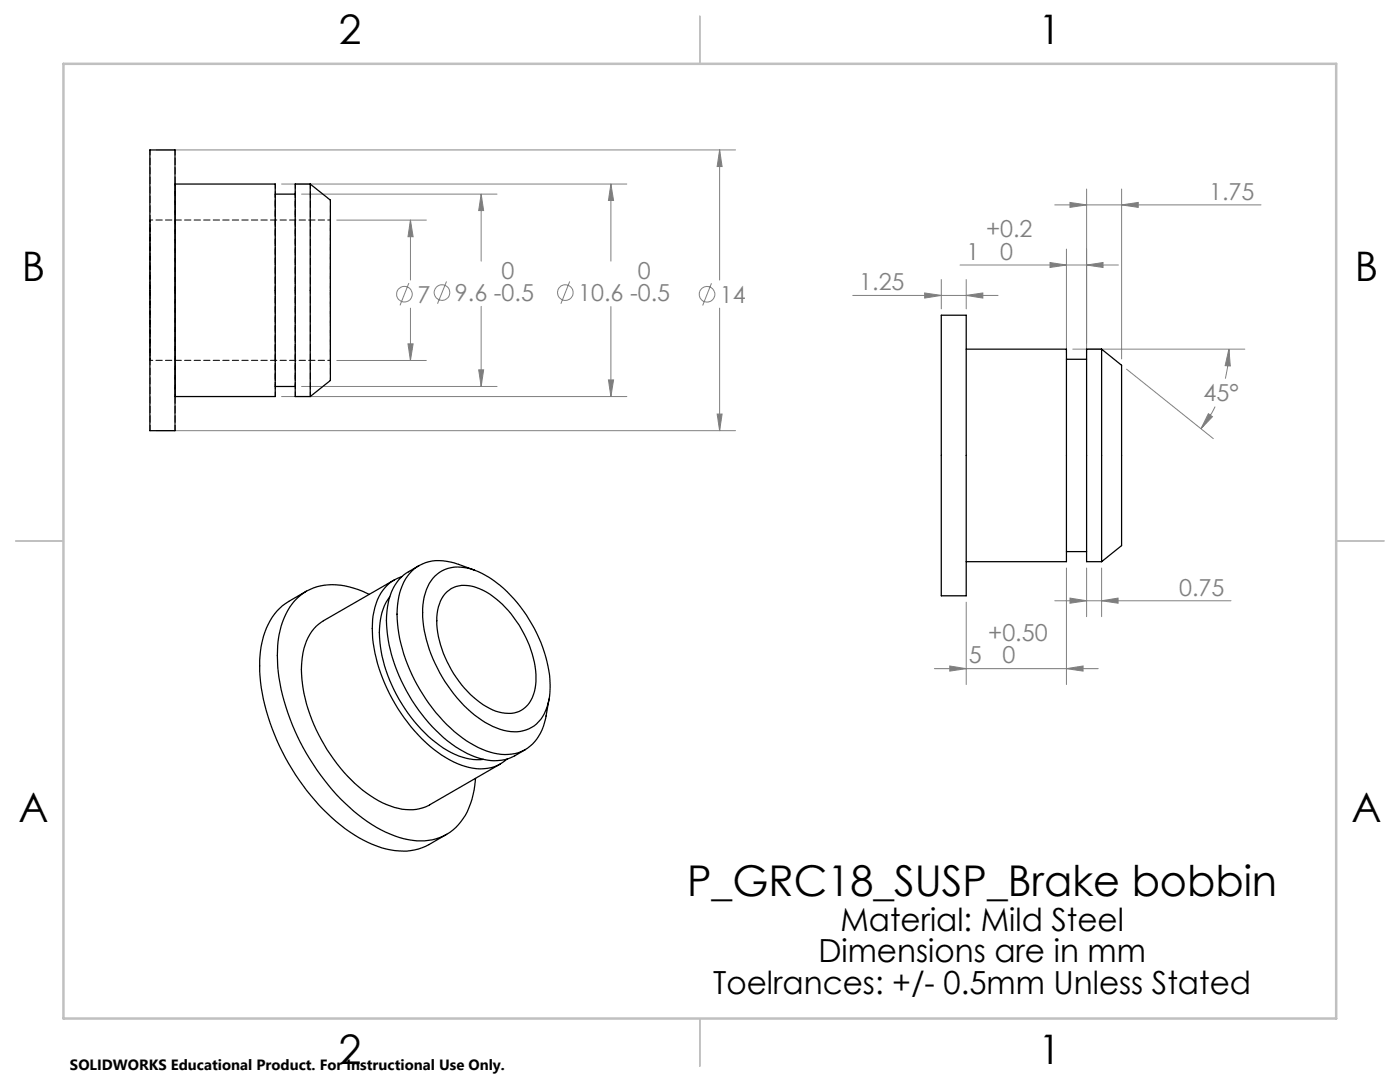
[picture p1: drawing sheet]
<svg xmlns="http://www.w3.org/2000/svg" width="279mm" height="216mm" viewBox="0 0 279 216" stroke-linecap="round" stroke-linejoin="round" font-family="sans-serif">
<g fill="none" stroke="#808080" stroke-width=".2">
<path d="M31.2 29.9h115.6M56.2 36.7h68.9M60.2 38.7h39M96 38.7v13.4M96 38.7l.5 3.3h-1zM121.9 36.7l.5 3.3h-1zM121.9 36.7v15.4M143.6 29.9l.5 3.3h-1zM143.6 29.9v26M216.9 37.7v32.7M223.8 37.7v33.9M67.2 43.9h17.9"/>
<path d="M81.6 56.5l-1.8 4.4M81.9 43.9v12M81.9 43.9l.5 3.3h-1zM89.1 56.2l-1.8 4.4M113.7 56.2l-1.8 4.4M142 56.5l-1.8 4.5M170.2 58.9h29M184.5 58.5l3.4 .4-3.4 .6zM187.9 55.8v5.8M191.6 52.9h31.6M192.8 58.9l3.3-.4v1zM192.8 55.8v5.8"/>
<path d="M209.5 52.4l3.3 .5-3.3 .5zM210.5 40.9h41.2M212.8 49.7v20.7M213.5 40.4l3.4 .5-3.4 .5zM216.9 52.9l3.2-.5v1zM223.8 40.9l3.4-.5v1zM56.2 79.1h68.9M60.2 77.1h39M67.2 71.9h17.9M81.4 68.6h1l-.5 3.3zM81.9 61.5v10.4M95.5 73.8h1l-.5 3.3z"/>
<path d="M96 61.1v16M121.4 75.8h1l-.5 3.3zM121.9 61.2v17.9M143.6 61.5v24.4M214.1 69.7h34.3M224.8 73.7l17.3 13.8M245.3 69.7l.2 3.3h-1zM245.3 69.7a24.9 24.9 0 0 1-.8 5.9M31.2 85.9h115.6M143.1 82.6h1l-.5 3.3zM241.2 82.6l.8 .5-2.3 2.4zM242.5 81.1l-1.3 2.3-1.5 2.1"/>
<path d="M210.5 119.9h35.2M212.8 113.3v23.3M213.5 119.3l3.4 .6-3.4 .5zM216.9 113.3v9.7M219.9 113.3v9.7M219.9 119.9l3.2-.6v1.1zM186.5 133.4h32.7M189.5 132.9l3.3 .5-3.3 .5zM192.8 120.2v16.4M212.8 133.4l3.3-.5v1z"/>
<circle cx="80.7" cy="58.7" r="1.55"/>
<circle cx="88.2" cy="58.4" r="1.55"/>
<circle cx="112.8" cy="58.4" r="1.55"/>
<circle cx="141.1" cy="58.7" r="1.55"/>
</g>
<path d="M139.7 3.2v9.5M3.1 107.9h9.6M266.7 107.9h9.5M139.7 203.2v9.6" fill="none" stroke="#c0c0c0" stroke-width=".25"/>
<path d="M12.7 12.7h254v190.5h-254z" fill="none" stroke="#c0c0c0" stroke-width=".5"/>
<path d="M143.1 82.6h1l-.5 3.3zM143.6 29.9l.5 3.3h-1zM121.4 75.8h1l-.5 3.3zM121.9 36.7l.5 3.3h-1zM81.4 68.6h1l-.5 3.3zM81.9 43.9l.5 3.3h-1zM96 38.7l.5 3.3h-1zM95.5 73.8h1l-.5 3.3zM241.2 82.6l.8 .5-2.3 2.4zM245.3 69.7l.2 3.3h-1zM189.5 132.9l3.3 .5-3.3 .5zM212.8 133.4l3.3-.5v1zM192.8 58.9l3.3-.4v1zM184.5 58.5l3.4 .4-3.4 .6zM216.9 52.9l3.2-.5v1zM209.5 52.4l3.3 .5-3.3 .5zM213.5 40.4l3.4 .5-3.4 .5zM223.8 40.9l3.4-.5v1zM213.5 119.3l3.4 .6-3.4 .5zM219.9 119.9l3.2-.6v1.1z" fill="#808080"/>
<g fill="none" stroke="#000" stroke-width=".25">
<path d="M29.9 29.9h5v56h-5zM34.9 36.7h20v42.4h-20M54.9 38.7h4M61.9 36.7v42.4M61.9 36.7l4 3.2v36l-4 3.2M61.9 36.7h-3v42.4h3M54.9 77.1h4M187.9 62.9h4.9v56h-4.9zM192.8 69.7h20v42.4h-20M212.8 71.7h4.1M219.9 69.7v42.4M219.9 69.7l3.9 3.2v36l-3.9 3.2"/>
<path d="M219.9 69.7h-3v42.4h3M61.1 118l-3.5 2a12.8 12.8 0 0 0-5.6 9.8 36.4 36.4 0 0 0 4.4 20.3 40.5 40.5 0 0 0 16.1 17.5 15.1 15.1 0 0 0 11 1.8l1.4-.5 4.2-2.4M73.7 118.6a13.6 13.6 0 0 0-11.9-.9 11.2 11.2 0 0 0-5.9 8.2 31 31 0 0 0 2 17.5 44.2 44.2 0 0 0 16.3 21.1 17.4 17.4 0 0 0 11.4 3.2 10.1 10.1 0 0 0 8.3-7.4l.7-2.6 .3-2.4M77.8 119.1a12.9 12.9 0 0 0-1.9 9.9 30.9 30.9 0 0 0 12.6 20.3 12.4 12.4 0 0 0 8 2.2M78.7 115.7l-14.1 8.2a9.6 9.6 0 0 0-4.3 7.9 30.5 30.5 0 0 0 6.2 19.6 24.6 24.6 0 0 0 12.2 9.7 8.9 8.9 0 0 0 7.1-.5l14.1-8.2M80.2 115a8.5 8.5 0 0 0-5.6 7 25.8 25.8 0 0 0 2.7 15.4 31.1 31.1 0 0 0 13.2 14.6 10.1 10.1 0 0 0 9.2 .5l1.5-1.1M83.6 112.9a12.7 12.7 0 0 0-4 2.7 14.2 14.2 0 0 0-2.3 11 34.1 34.1 0 0 0 13.6 22.4 13.2 13.2 0 0 0 9.8 2.6l1.9-.7 2.2-1.3M86.8 114.9a7.2 7.2 0 0 1 7.9-1.1 24.3 24.3 0 0 1 11.9 11.6 23.2 23.2 0 0 1 2.9 14.3 7.1 7.1 0 0 1-6.3 6.3 13.7 13.7 0 0 1-9.2-3.9 29.3 29.3 0 0 1-9.7-19 10.8 10.8 0 0 1 2.5-8.2zM89.2 118.1a5.8 5.8 0 0 1 6.6-.6 20.5 20.5 0 0 1 10.1 12.1 13.5 13.5 0 0 1 .3 9.6 5.2 5.2 0 0 1-6.6 2.9 17.8 17.8 0 0 1-9.5-8.5 17.7 17.7 0 0 1-2.6-12.5l.7-1.7zM94.7 113.8l-3.2-1.2a8.7 8.7 0 0 0-9.3 1.3 11.9 11.9 0 0 0-3 8.7 33.5 33.5 0 0 0 10.7 22.7 17.3 17.3 0 0 0 10.9 5.3 7.9 7.9 0 0 0 7.9-6.5l.9-4.6M212.8 110.1h4.1"/>
</g>
<path d="M29.9 29.9v56M34.9 29.9v56M29.9 57.9v-14v28v-14M54.9 57.9v-19.2v38.4v-19.2M58.9 57.9v-19.2v38.4v-19.2M65.9 57.9v-14v28v-14" fill="none" stroke="#000" stroke-width=".2" stroke-dasharray="1.3 .6" stroke-dashoffset=".3"/>
<path d="M54.9 36.7v42.4M58.9 36.7v42.4M61.9 36.7v42.4" fill="none" stroke="#000" stroke-width=".2" stroke-dasharray="1.3 .6" stroke-dashoffset=".4"/>
<path d="M34.9 57.9v-21.2v42.4v-21.2" fill="none" stroke="#000" stroke-width=".2" stroke-dasharray="1.3 .6" stroke-dashoffset=".2"/>
<path d="M65.9 39.9v36M65.9 43.9h-36M29.9 71.9h36" fill="none" stroke="#000" stroke-width=".2" stroke-dasharray="1.3 .6" stroke-dashoffset=".7"/>
<text font-size="8.5" x="137.1" y="178.9">P_GRC18_SUSP_Brake bobbin</text>
<g font-size="8.1">
<text x="67.6" y="8.9">2</text>
<text x="207.3" y="8.9">1</text>
<text x="4.4" y="56.2">B</text>
<text x="270.4" y="56.2">B</text>
<text x="3.7" y="164.1">A</text>
<text x="269.7" y="164.1">A</text>
<text x="67.6" y="212.4">2</text>
<text x="207.3" y="212.4">1</text>
</g>
<g font-size="6.3">
<text x="167.7" y="185.7">Material: Mild Steel</text>
<text x="163.3" y="192">Dimensions are in mm</text>
<text x="142.3" y="198.4">Toelrances: +/- 0.5mm Unless Stated</text>
</g>
<g font-size="4.7" fill="#808080">
<text x="241.3" y="39.9">1.75</text>
<text x="196.8" y="47.3">+0.2</text>
<text x="192.9" y="51.8">1</text>
<text x="199.6" y="51.9">0</text>
<text x="100.1" y="55.6">0</text>
<text x="127.3" y="55.6">0</text>
<text x="171.5" y="57.9">1.25</text>
<text x="83.3" y="60.4">7</text>
<text x="90.8" y="60.1">9.6 -0.5</text>
<text x="115.4" y="60.1">10.6 -0.5</text>
<text x="143.7" y="60.4">14</text>
<text x="240.2" y="80.1">45°</text>
<text x="235.3" y="118.9">0.75</text>
<text x="197.2" y="127.9">+0.50</text>
<text x="193.3" y="132.3">5</text>
<text x="200" y="132.4">0</text>
</g>
<text font-size="3" x="14" y="213.5">SOLIDWORKS Educational Product. For Instructional Use Only.</text>
</svg>
